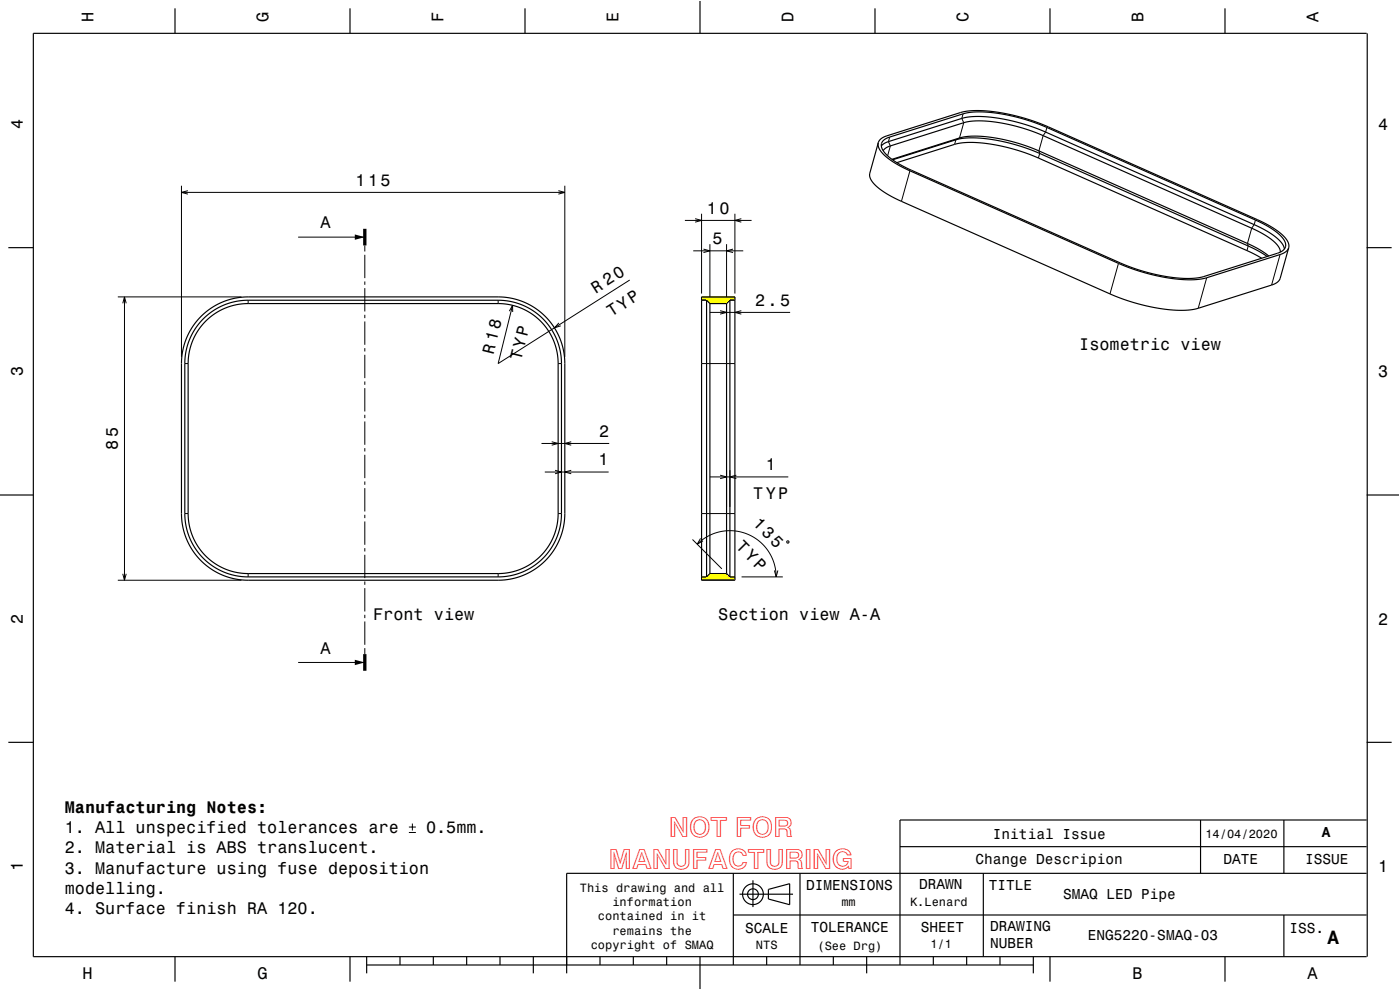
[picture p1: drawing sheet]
<svg xmlns="http://www.w3.org/2000/svg" width="420mm" height="297mm" viewBox="0 0 420 297" stroke-linecap="round" stroke-linejoin="round" font-family="sans-serif">
<path d="M210.5 89.1h10v1h-1.5l-1 1h-5l-1-1h-1.5z" fill="none" stroke="#ff0" stroke-width=".3"/>
<g fill="#ff0">
<path d="M210.5 89.1h10v1h-1.5l-6 1-1-1h-1.5z" fill-rule="evenodd"/>
<path d="M213 91.1l6-1-1 1z" fill-rule="evenodd"/>
</g>
<path d="M210.5 173.1h1.5l1-1h5l1 1h1.5v1h-10z" fill="none" stroke="#ff0" stroke-width=".3"/>
<g fill="#ff0">
<path d="M210.5 174.1l1.5-1 1-1 6 1h1.5v1z" fill-rule="evenodd"/>
<path d="M210.5 173.1h1.5l-1.5 1z" fill-rule="evenodd"/>
<path d="M213 172.1h5l1 1z" fill-rule="evenodd"/>
</g>
<g fill="none" stroke="#000" stroke-width=".3">
<path d="M288.9 34.2l-.4 1.3 .6 1.3-1.2 4.6-1.1 .5-.4 1.4M314.1 38.2l-.4 1.4-.8 1.1-1.2 4.6 .2 .7-.4 1.4M54.4 55.7v51.4M54.4 57.7h115M56.4 57.2l-2 .5 2 .5M167.5 57.2l1.9 .5-1.9 .5M169.4 55.7v51.4M266.9 41.1l-.4 1.4 .6 1.3-.8 2.9M273 51.2l-2.6 9.2M89.4 71.1h20M109.4 73.6v1.8M109.4 76.4v7"/>
<path d="M205.5 66.1h20M208 75.3h15M208.5 65.6l2 .5-2 .5M210.5 64.1v24M211 74.7l2 .6-2 .5M213 73.3v15.8M218 73.3v15.8M219.9 74.7l-1.9 .6 1.9 .5M220.5 64.1v24M222.4 65.6l-1.9 .5 1.9 .5M335.5 79l-2.5 9.2M376.6 66l-.3 1.4-.8 1.1-1.3 4.5 .3 .8-.4 1.4"/>
<path d="M384 76.4l-2.5 9.1M35.3 89.1h37.1M36.8 91l.5-1.9 .6 1.9M37.3 89.1v85M74.4 90.1v1M109.4 84.4v1M109.4 86.4v7M109.4 94.4v1M109.4 96.4v7M149.4 90.1v1M152.8 93.3l1-1.7v2M167.7 96.9l-1.4 1.5 1.9-.6"/>
<path d="M188.9 84l-39.5 25.1 4.4-17.5M213 93.7h24M216 93.2l2 .5-2 .5M222.4 93.2l-1.9 .5 1.9 .5M362 83.3l-2.5 9.2M55.4 109.1h1M109.4 104.4v1M109.4 106.4v7M109.4 114.4v1M109.4 116.4v7M167.4 109.1h1M210.5 109.1h10"/>
<path d="M109.4 124.4v1M109.4 126.4v7M109.4 134.4v1M109.4 136.4v7M162.4 133h20.4M165.5 132.5l1.9 .5-1.9 .6M171.4 132.5l-2 .5 2 .6M55.4 154.1h1M109.4 144.4v1M109.4 146.4v7M109.4 154.4v1M109.4 156.4v7"/>
<path d="M163.4 141.6h19.2M166.5 141.1l1.9 .5-1.9 .5M167.4 154.1h1M171.4 141.1l-2 .5 2 .5M210.5 154.1h10M213 143.1h23.5M216 142.6l2 .5-2 .5M218 141.1v11M219 141.1v11M220.9 142.6l-1.9 .5 1.9 .5M35.3 174.1h37.1M36.8 172.1l.5 2 .6-2"/>
<path d="M74.4 172.1v1M109.4 164.4v1M109.4 166.4v7M109.4 174.4v1M109.4 176.4v7M149.4 172.1v1M207.8 161.8l8.8 8.9M209.2 163.3l3.1-2.4 2.1-.9 1.9-.5 4-.2 1.9 .3 2.2 .7 3.4 2.1 2.7 2.9 1 1.7 .8 2.1 .5 4M210.2 161.5l-1 1.8 1.7-1M222.5 173.1h12.3M232.3 171.1l.5 2 .6-2M236 162.4l.5-.1 .2 .5-.5 .1z"/>
<path d="M89.4 198.7h20M109.4 184.4v1M109.4 186.4v7M109.4 194.4v1.8M122.7 249.7h2.1M122.7 248.1h2.1M123.7 247.1v2.1"/>
</g>
<g fill="none" stroke="#000" stroke-width=".35">
<path d="M52.5 2.5v7.5M105 2.5v7.5M157.5 2.5v7.5M210 0v10M262.5 2.5v7.5M315 2.5v7.5M367.5 2.5v7.5M410 10h-400v277h400M410.2 10v277M263.5 42.8l-2.6 9.2v.8l.5 1.3 1 1.3 3.5 2.7 4.5 2.3 62.8 27.9 4.9 1.8 4.3 1.3 4.1 .9 4.2 .6 3.5 .2 3.4-.2 1.9-.4 22.4-7.1 1.3-.8 .8-.9 2.6-9.4M263.5 42.8l.2 1.6 1.5 2 2.5 2 3.6 2.1 64.9 28.8 4 1.5 4.8 1.5 4.3 .9 4.6 .6 3.8 .1 3-.3 23.6-7.3 1.6-.9 .7-1.1M263.5 42.8l.8-1.2 1.5-.8 23.4-7.3 3.4-.3 3.9 .1 4.1 .6 4.5 1 4.3 1.2 4.7 1.8 64.5 28.6 3.5 2 2.9 2.2 1.4 1.9 .3 .8-.1 .9"/>
<path d="M264.4 43.8l.8-.7 1.2-.6 23.6-7.3 2.8-.3 3.5 .2 4.1 .5 4.3 .9 4.1 1.2 4.5 1.7 63.9 28.4 3.1 1.7 2.6 1.8 1.7 1.7 .7 1.7M265 45.2l.7-.8 1.2-.5 23.5-7.4 3.2-.2 3.1 .1 7.5 1.3 4.5 1.3 3.8 1.5 64.1 28.5 3.1 1.6 2.3 1.7 1.6 1.8 .5 1.5M265 42.2l1.8-1 23.4-7.4 2.8-.2 3.9 .1 4.6 .7 4.1 .9 7.8 2.7 64.8 28.7 3.2 1.8 2.6 2 1.4 1.8 .3 .9v.8l-.8 1.1-1.5 .8-23.6 7.4-2.9 .2-3.9-.1-4.1-.6-4.6-1.1-4.1-1.2-4-1.5-64.5-28.7-3.8-2.3-2.5-2.2-.7-1-.3-.9 .1-.9zM267.6 47.8l21.8-6.8 2.7-.2 3.5 .2 4.2 .6 3.8 .9 7.7 2.6 62.9 27.9 3.5 1.8 2.9 2M267.8 47.9l19-6 2-.4 3.2-.2 3.2 .2 4.1 .7 3.9 .8 4.3 1.3 4.4 1.7 63 28 5.3 3M269.1 48.8l17.5-5.5 2-.4 2.8-.2 3.6 .2 7.8 1.5 4.5 1.4 4 1.5 63.1 28 4.1 2.2M2.5 74.3h7.5M410 74.3h7.5M60.3 95l3.1-2.6 3.3-1.8 3.8-1.1 3.4-.4h76.5l2.7 .3 2.9 .8 2.3 .9 2.4 1.4 3.5 3.1 2.7 3.7 1.7 3.9 .8 4.4v47.9l-.3 2.5-.8 2.6-.9 2.3-1.4 2.4-3.1 3.6-3.6 2.6-4.4 1.8-4.5 .7-76.6 .1-3-.4-2.4-.6-2.8-1.1-2.4-1.4-3.6-3.1-2.7-3.8-1.7-4.2-.7-4.7v-47.6l.7-3.5 1.1-3 1.7-3.1zM60.8 95.9l2.6-2.3 3.3-1.9 3.5-1.2 4-.4h76.1l2.5 .3 2.4 .6 2.3 .9 2.4 1.3 3.3 2.7 2.7 3.6 1.7 3.9 .8 4.2v47.3l-.3 2.5-.5 2.4-1.1 2.6-1.1 1.9-2.8 3.5-3.6 2.7-3.9 1.7-4.7 .8-76.6 .1-2.4-.3-2.7-.6-2.6-1-2.1-1.3-3.5-2.9-2.6-3.6-1.7-4.1-.7-4.2v-47.9l.6-3.2 1.1-3 1.5-2.6zM61.6 96.4l2.7-2.2 2.9-1.6 3.3-1.1 3.4-.4h76.3l2.3 .2 2.6 .7 2.1 .8 2.2 1.3 3 2.5 2.6 3.4 1.6 3.7 .8 4.1v47.3l-.3 2.2-.6 2.4-.8 2.1-1.2 2.2-2.8 3.2-3.4 2.5-3.9 1.7-4.2 .7h-76.3l-2.5-.3-2.4-.6-2.3-.9-2.2-1.2-3.2-2.8-2.5-3.4-1.7-3.9-.7-4.4 .1-47.3 .6-2.9 1.1-3.1 1.5-2.6zM210.5 89.1h10v85h-10z"/>
<path d="M210.5 90.1h1.5M212 90.1v83M212 90.1l1 1M213 91.1h5M213 91.1v81M218 91.1v81M219 90.1h1.5M219 90.1v83M219 90.1l-1 1M0 148.5h10M410 148.5h10M210.5 173.1h1.5"/>
<path d="M213 172.1h5M213 172.1l-1 1M218 172.1l1 1M219 173.1h1.5M2.5 222.7h7.5M410 222.7h7.5M270 254h140M360.2 246v16M385.2 246v16M410 246h-140v43.5M220 262v27.5M220 274.5h190"/>
<path d="M221.9 268.3h16M225.9 264.1v8M230.5 266.8l6.4-1.7v6.3l-6.4-1.7zM240 262v27.5M295 262v25M385.2 274.5v12.5M410 262h-240v30M52.5 287v7.5M105 287v7.5M110 289.5h200M110 287v5M120 287v2.5"/>
<path d="M130 287v2.5M140 287v2.5M150 287v2.5M160 287v5M180 287v2.5M190 287v2.5M200 287v2.5M210 287v10M230 287v2.5M250 287v2.5M260 287v5M280 287v2.5"/>
<path d="M290 287v2.5M300 287v2.5M310 287v5M315 287v7.5M367.5 287v7.5"/>
<circle cx="225.9" cy="268.3" r="1.62"/>
<circle cx="225.9" cy="268.3" r="3.1"/>
</g>
<path d="M109.4 68.6v5M109.4 196.2v5" fill="none" stroke="#000" stroke-width="1" stroke-linecap="butt"/>
<g fill="#000">
<path d="M106.4 70.3l3 .8-3 .8z" fill-rule="evenodd"/>
<path d="M106.4 197.9l3 .8-3 .8z" fill-rule="evenodd"/>
</g>
<path d="M0 0h420v297h-420" fill="none" stroke="#fff" stroke-width=".3"/>
<g font-size="8.3" fill="#f00">
<text x="200.8" y="251">NOT FOR</text>
<text x="182.7" y="260.8">MANUFACTURING</text>
</g>
<text font-size="5.8" x="398.3" y="283.3">A</text>
<g font-size="5">
<text x="28.1" y="6.5" transform="rotate(-90 28.1 6.5)">H</text>
<text x="80.6" y="6.5" transform="rotate(-90 80.6 6.5)">G</text>
<text x="133.1" y="6.5" transform="rotate(-90 133.1 6.5)">F</text>
<text x="185.6" y="6.5" transform="rotate(-90 185.6 6.5)">E</text>
<text x="238.1" y="6.5" transform="rotate(-90 238.1 6.5)">D</text>
<text x="290.6" y="6.5" transform="rotate(-90 290.6 6.5)">C</text>
<text x="343.1" y="6.5" transform="rotate(-90 343.1 6.5)">B</text>
<text x="395.6" y="6.5" transform="rotate(-90 395.6 6.5)">A</text>
<text x="6.8" y="38.7" transform="rotate(-90 6.8 38.7)">4</text>
<text x="413.5" y="39">4</text>
<text x="106.7" y="55.7">115</text>
<text x="212.1" y="64.1">10</text>
<text x="96.1" y="68.5">A</text>
<text x="213.8" y="73.3">5</text>
<text x="178.7" y="88.1" transform="rotate(-33 178.7 88.1)">R 20</text>
<text x="183.4" y="95.2" transform="rotate(-33 183.4 95.2)">TYP</text>
<text x="226.5" y="91.7">2.5</text>
<text x="148" y="106.5" transform="rotate(-76 148 106.5)">R 18</text>
<text x="323.8" y="105">Isometric view</text>
<text x="6.8" y="112.9" transform="rotate(-90 6.8 112.9)">3</text>
<text x="156.3" y="108.4" transform="rotate(-76 156.3 108.4)">TYP</text>
<text x="413.5" y="113.2">3</text>
<text x="179.7" y="131">2</text>
<text x="35.3" y="135" transform="rotate(-90 35.3 135)">85</text>
<text x="179.6" y="139.6">1</text>
<text x="229.7" y="141.1">1</text>
<text x="226" y="149.6">TYP</text>
<text x="225.7" y="157.3" transform="rotate(45 225.7 157.3)">135</text>
<text x="220.5" y="164.2" transform="rotate(45 220.5 164.2)">TYP</text>
<text x="111.9" y="185.9">Front view</text>
<text x="215.5" y="185.9">Section view A-A</text>
<text x="6.8" y="187.1" transform="rotate(-90 6.8 187.1)">2</text>
<text x="413.5" y="187.4">2</text>
<text x="96.1" y="196.1">A</text>
<text x="19.4" y="243.9">Manufacturing Notes:</text>
<text x="19.4" y="250">1. All unspecified tolerances are</text>
<text x="127.8" y="250">0.5mm.</text>
<text x="19.4" y="256">2. Material is ABS translucent.</text>
<text x="6.8" y="261.3" transform="rotate(-90 6.8 261.3)">1</text>
<text x="19.4" y="262.1">3. Manufacture using fuse deposition</text>
<text x="413.5" y="261.6">1</text>
<text x="19.4" y="268.1">modelling.</text>
<text x="19.4" y="274.2">4. Surface finish RA 120.</text>
<text x="24.7" y="293.8">H</text>
<text x="77.2" y="293.8">G</text>
<text x="339.7" y="293.8">B</text>
<text x="392.2" y="293.8">A</text>
</g>
<g font-size="4.3">
<text x="297.9" y="251.6">Initial Issue</text>
<text x="396.6" y="251.2">A</text>
<text x="292.6" y="259.3">Change Descripion</text>
<text x="367.1" y="259.3">DATE</text>
<text x="391.5" y="259.2">ISSUE</text>
<text x="241.9" y="267">DIMENSIONS</text>
<text x="275.7" y="266.6">DRAWN</text>
<text x="296.6" y="266.9">TITLE</text>
<text x="318.9" y="269.6">SMAQ LED Pipe</text>
<text x="223.6" y="279.8">SCALE</text>
<text x="243.3" y="279.7">TOLERANCE</text>
<text x="276.2" y="279.5">SHEET</text>
<text x="297.1" y="279.3">DRAWING</text>
<text x="326.4" y="282">ENG5220-SMAQ-03</text>
<text x="386.8" y="280">ISS.</text>
<text x="297.1" y="284.5">NUBER</text>
</g>
<g font-size="3.6">
<text x="361.6" y="251.4">14/04/2020</text>
<text x="174" y="267.5">This drawing and all</text>
<text x="183.7" y="271.8">information</text>
<text x="252.4" y="271.8">mm</text>
<text x="273" y="271.8">K.Lenard</text>
<text x="179.4" y="276.1">contained in it</text>
<text x="183.7" y="280.4">remains the</text>
<text x="177.2" y="284.7">copyright of SMAQ</text>
<text x="226.8" y="284.6">NTS</text>
<text x="245.2" y="284.9">(See Drg)</text>
<text x="279.1" y="284.5">1/1</text>
</g>
</svg>
